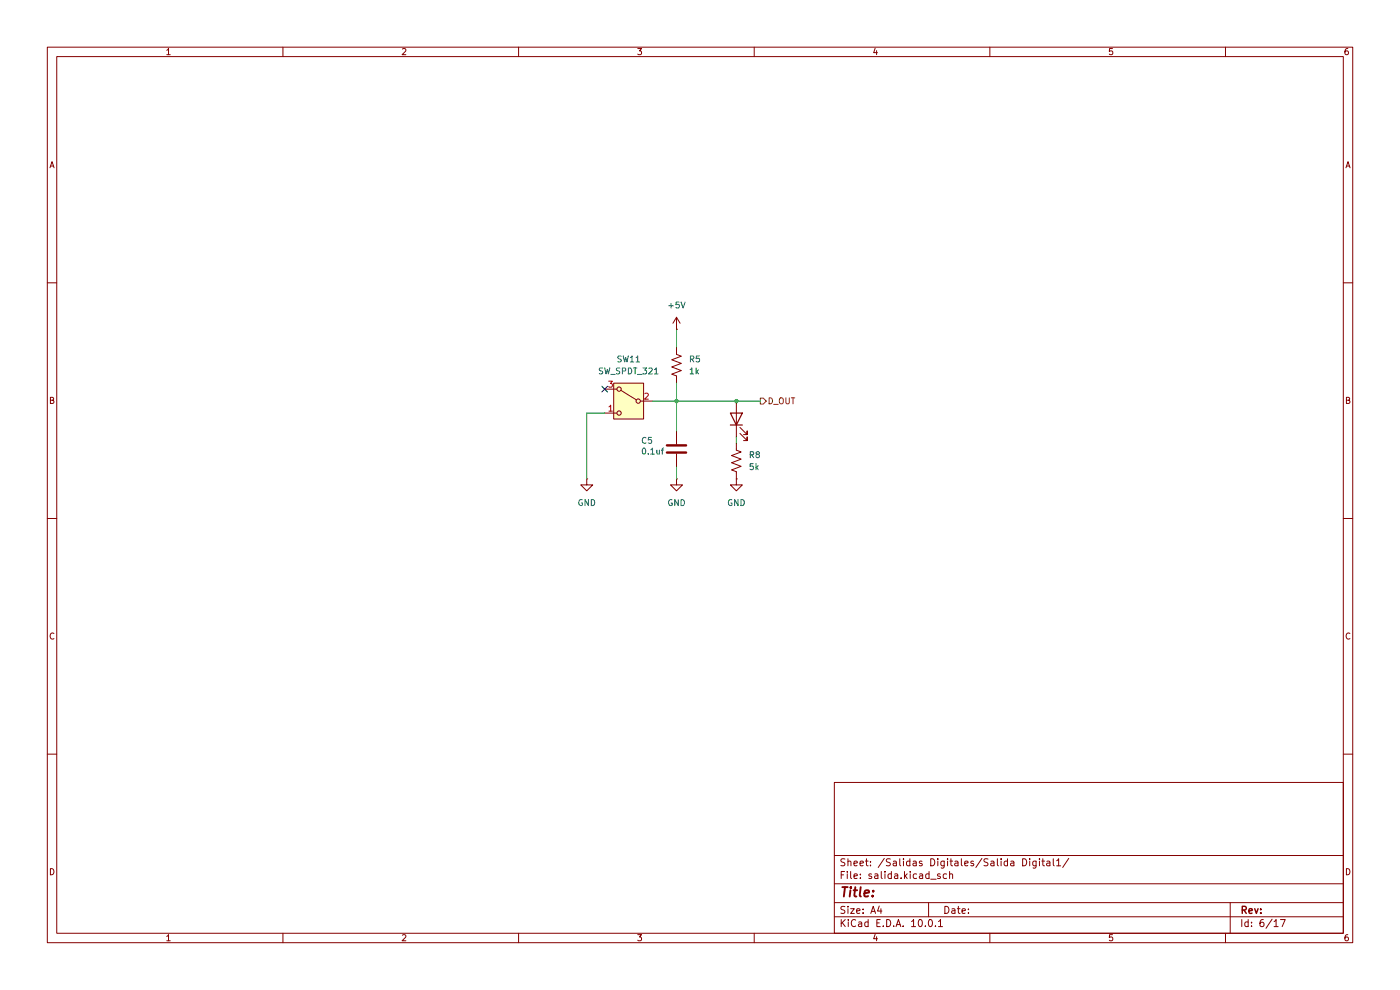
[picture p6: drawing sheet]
(kicad_sch
 (version 20260306)
 (generator "eeschema")
 (generator_version "10.0")
 (paper "A4")
 (lib_symbols
  (symbol "Device:C"
   (pin_numbers (hide yes))
   (pin_names
    (offset 0.254)) (exclude_from_sim no) (in_bom yes) (on_board yes)
   (in_pos_files yes)
   (duplicate_pin_numbers_are_jumpers no)
   (property "Reference" "C" (at 0.635 2.54 0) (show_name no) (do_not_autoplace no) (effects (font (size 1.27 1.27)) (justify left)))
   (property "Value" "C" (at 0.635 -2.54 0) (show_name no) (do_not_autoplace no) (effects (font (size 1.27 1.27)) (justify left)))
   (property "Footprint" "" (at 0.9652 -3.81 0) (show_name no) (do_not_autoplace no) (hide yes) (effects (font (size 1.27 1.27))))
   (property "Datasheet" "" (at 0 0 0) (show_name no) (do_not_autoplace no) (hide yes) (effects (font (size 1.27 1.27))))
   (property "Description" "Unpolarized capacitor" (at 0 0 0) (show_name no) (do_not_autoplace no) (hide yes) (effects (font (size 1.27 1.27))))
   (symbol "C_0_1"
    (polyline (pts (xy -2.032 0.762) (xy 2.032 0.762)) (stroke (width 0.508) (type default)) (fill (type none)))
    (polyline (pts (xy -2.032 -0.762) (xy 2.032 -0.762)) (stroke (width 0.508) (type default)) (fill (type none))))
   (symbol "C_1_1"
    (pin passive line (at 0 3.81 270) (length 2.794) (name "" (effects (font (size 1.27 1.27)))) (number "1" (effects (font (size 1.27 1.27)))))
    (pin passive line (at 0 -3.81 90) (length 2.794) (name "" (effects (font (size 1.27 1.27)))) (number "2" (effects (font (size 1.27 1.27))))))
   (embedded_fonts no))
  (symbol "Device:LED"
   (pin_numbers (hide yes))
   (pin_names
    (offset 1.016) (hide yes)) (exclude_from_sim no) (in_bom yes) (on_board yes)
   (in_pos_files yes)
   (duplicate_pin_numbers_are_jumpers no)
   (property "Reference" "D" (at 0 2.54 0) (show_name no) (do_not_autoplace no) (effects (font (size 1.27 1.27))))
   (property "Value" "LED" (at 0 -2.54 0) (show_name no) (do_not_autoplace no) (effects (font (size 1.27 1.27))))
   (property "Footprint" "" (at 0 0 0) (show_name no) (do_not_autoplace no) (hide yes) (effects (font (size 1.27 1.27))))
   (property "Datasheet" "" (at 0 0 0) (show_name no) (do_not_autoplace no) (hide yes) (effects (font (size 1.27 1.27))))
   (property "Description" "Light emitting diode" (at 0 0 0) (show_name no) (do_not_autoplace no) (hide yes) (effects (font (size 1.27 1.27))))
   (symbol "LED_0_1"
    (polyline (pts (xy -3.048 -0.762) (xy -4.572 -2.286) (xy -3.81 -2.286) (xy -4.572 -2.286) (xy -4.572 -1.524)) (stroke (width 0) (type default)) (fill (type none)))
    (polyline (pts (xy -1.778 -0.762) (xy -3.302 -2.286) (xy -2.54 -2.286) (xy -3.302 -2.286) (xy -3.302 -1.524)) (stroke (width 0) (type default)) (fill (type none)))
    (polyline (pts (xy -1.27 0) (xy 1.27 0)) (stroke (width 0) (type default)) (fill (type none)))
    (polyline (pts (xy -1.27 -1.27) (xy -1.27 1.27)) (stroke (width 0.254) (type default)) (fill (type none)))
    (polyline (pts (xy 1.27 -1.27) (xy 1.27 1.27) (xy -1.27 0) (xy 1.27 -1.27)) (stroke (width 0.254) (type default)) (fill (type none))))
   (symbol "LED_1_1"
    (pin passive line (at -3.81 0 0) (length 2.54) (name "K" (effects (font (size 1.27 1.27)))) (number "1" (effects (font (size 1.27 1.27)))))
    (pin passive line (at 3.81 0 180) (length 2.54) (name "A" (effects (font (size 1.27 1.27)))) (number "2" (effects (font (size 1.27 1.27))))))
   (embedded_fonts no))
  (symbol "Device:R_US"
   (pin_numbers (hide yes))
   (pin_names
    (offset 0)) (exclude_from_sim no) (in_bom yes) (on_board yes)
   (in_pos_files yes)
   (duplicate_pin_numbers_are_jumpers no)
   (property "Reference" "R" (at 2.54 0 90) (show_name no) (do_not_autoplace no) (effects (font (size 1.27 1.27))))
   (property "Value" "R_US" (at -2.54 0 90) (show_name no) (do_not_autoplace no) (effects (font (size 1.27 1.27))))
   (property "Footprint" "" (at 1.016 -0.254 90) (show_name no) (do_not_autoplace no) (hide yes) (effects (font (size 1.27 1.27))))
   (property "Datasheet" "" (at 0 0 0) (show_name no) (do_not_autoplace no) (hide yes) (effects (font (size 1.27 1.27))))
   (property "Description" "Resistor, US symbol" (at 0 0 0) (show_name no) (do_not_autoplace no) (hide yes) (effects (font (size 1.27 1.27))))
   (symbol "R_US_0_1"
    (polyline (pts (xy 0 2.286) (xy 0 2.54)) (stroke (width 0) (type default)) (fill (type none)))
    (polyline (pts (xy 0 2.286) (xy 1.016 1.905) (xy 0 1.524) (xy -1.016 1.143) (xy 0 0.762)) (stroke (width 0) (type default)) (fill (type none)))
    (polyline (pts (xy 0 0.762) (xy 1.016 0.381) (xy 0 0) (xy -1.016 -0.381) (xy 0 -0.762)) (stroke (width 0) (type default)) (fill (type none)))
    (polyline (pts (xy 0 -0.762) (xy 1.016 -1.143) (xy 0 -1.524) (xy -1.016 -1.905) (xy 0 -2.286)) (stroke (width 0) (type default)) (fill (type none)))
    (polyline (pts (xy 0 -2.286) (xy 0 -2.54)) (stroke (width 0) (type default)) (fill (type none))))
   (symbol "R_US_1_1"
    (pin passive line (at 0 3.81 270) (length 1.27) (name "" (effects (font (size 1.27 1.27)))) (number "1" (effects (font (size 1.27 1.27)))))
    (pin passive line (at 0 -3.81 90) (length 1.27) (name "" (effects (font (size 1.27 1.27)))) (number "2" (effects (font (size 1.27 1.27))))))
   (embedded_fonts no))
  (symbol "Switch:SW_SPDT_321"
   (pin_names
    (offset 1) (hide yes)) (exclude_from_sim no) (in_bom yes) (on_board yes)
   (in_pos_files yes)
   (duplicate_pin_numbers_are_jumpers no)
   (property "Reference" "SW" (at 0 5.08 0) (show_name no) (do_not_autoplace no) (effects (font (size 1.27 1.27))))
   (property "Value" "SW_SPDT_321" (at 0 -5.08 0) (show_name no) (do_not_autoplace no) (effects (font (size 1.27 1.27))))
   (property "Footprint" "" (at 0 -10.16 0) (show_name no) (do_not_autoplace no) (hide yes) (effects (font (size 1.27 1.27))))
   (property "Datasheet" "" (at 0 -7.62 0) (show_name no) (do_not_autoplace no) (hide yes) (effects (font (size 1.27 1.27))))
   (property "Description" "Switch, single pole double throw" (at 0 0 0) (show_name no) (do_not_autoplace no) (hide yes) (effects (font (size 1.27 1.27))))
   (symbol "SW_SPDT_321_0_1"
    (circle (center -2.032 0) (radius 0.4572) (stroke (width 0) (type default)) (fill (type none)))
    (polyline (pts (xy -1.651 0.254) (xy 1.651 2.286)) (stroke (width 0) (type default)) (fill (type none)))
    (circle (center 2.032 2.54) (radius 0.4572) (stroke (width 0) (type default)) (fill (type none)))
    (circle (center 2.032 -2.54) (radius 0.4572) (stroke (width 0) (type default)) (fill (type none))))
   (symbol "SW_SPDT_321_1_1"
    (rectangle (start -3.175 3.81) (end 3.175 -3.81) (stroke (width 0) (type default)) (fill (type background)))
    (pin passive line (at 5.08 -2.54 180) (length 2.54) (name "C" (effects (font (size 1.27 1.27)))) (number "1" (effects (font (size 1.27 1.27)))))
    (pin passive line (at -5.08 0 0) (length 2.54) (name "B" (effects (font (size 1.27 1.27)))) (number "2" (effects (font (size 1.27 1.27)))))
    (pin passive line (at 5.08 2.54 180) (length 2.54) (name "A" (effects (font (size 1.27 1.27)))) (number "3" (effects (font (size 1.27 1.27))))))
   (embedded_fonts no))
  (symbol "power:+5V"
   (power global)
   (pin_numbers (hide yes))
   (pin_names
    (offset 0) (hide yes)) (exclude_from_sim no) (in_bom yes) (on_board yes)
   (in_pos_files yes)
   (duplicate_pin_numbers_are_jumpers no)
   (property "Reference" "#PWR" (at 0 -3.81 0) (show_name no) (do_not_autoplace no) (hide yes) (effects (font (size 1.27 1.27))))
   (property "Value" "+5V" (at 0 3.556 0) (show_name no) (do_not_autoplace no) (effects (font (size 1.27 1.27))))
   (property "Footprint" "" (at 0 0 0) (show_name no) (do_not_autoplace no) (hide yes) (effects (font (size 1.27 1.27))))
   (property "Datasheet" "" (at 0 0 0) (show_name no) (do_not_autoplace no) (hide yes) (effects (font (size 1.27 1.27))))
   (property "Description" "Power symbol creates a global label with name \"+5V\"" (at 0 0 0) (show_name no) (do_not_autoplace no) (hide yes) (effects (font (size 1.27 1.27))))
   (symbol "+5V_0_1"
    (polyline (pts (xy -0.762 1.27) (xy 0 2.54)) (stroke (width 0) (type default)) (fill (type none)))
    (polyline (pts (xy 0 2.54) (xy 0.762 1.27)) (stroke (width 0) (type default)) (fill (type none)))
    (polyline (pts (xy 0 0) (xy 0 2.54)) (stroke (width 0) (type default)) (fill (type none))))
   (symbol "+5V_1_1"
    (pin power_in line (at 0 0 90) (length 0) (name "" (effects (font (size 1.27 1.27)))) (number "1" (effects (font (size 1.27 1.27))))))
   (embedded_fonts no))
  (symbol "power:GND"
   (power global)
   (pin_numbers (hide yes))
   (pin_names
    (offset 0) (hide yes)) (exclude_from_sim no) (in_bom yes) (on_board yes)
   (in_pos_files yes)
   (duplicate_pin_numbers_are_jumpers no)
   (property "Reference" "#PWR" (at 0 -6.35 0) (show_name no) (do_not_autoplace no) (hide yes) (effects (font (size 1.27 1.27))))
   (property "Value" "GND" (at 0 -3.81 0) (show_name no) (do_not_autoplace no) (effects (font (size 1.27 1.27))))
   (property "Footprint" "" (at 0 0 0) (show_name no) (do_not_autoplace no) (hide yes) (effects (font (size 1.27 1.27))))
   (property "Datasheet" "" (at 0 0 0) (show_name no) (do_not_autoplace no) (hide yes) (effects (font (size 1.27 1.27))))
   (property "Description" "Power symbol creates a global label with name \"GND\" , ground" (at 0 0 0) (show_name no) (do_not_autoplace no) (hide yes) (effects (font (size 1.27 1.27))))
   (symbol "GND_0_1"
    (polyline (pts (xy 0 0) (xy 0 -1.27) (xy 1.27 -1.27) (xy 0 -2.54) (xy -1.27 -1.27) (xy 0 -1.27)) (stroke (width 0) (type default)) (fill (type none))))
   (symbol "GND_1_1"
    (pin power_in line (at 0 0 270) (length 0) (name "" (effects (font (size 1.27 1.27)))) (number "1" (effects (font (size 1.27 1.27))))))
   (embedded_fonts no)))
 (junction
  (at 156.21 85.09)
  (diameter 0)
  (color 0 0 0 0))
 (junction
  (at 143.51 85.09)
  (diameter 0)
  (color 0 0 0 0))
 (no_connect
  (at 128.27 82.55))
 (wire
  (pts (xy 156.21 92.71) (xy 156.21 93.98))
  (stroke (width 0) (type default)))
 (wire
  (pts (xy 143.51 99.06) (xy 143.51 101.6))
  (stroke (width 0) (type default)))
 (wire
  (pts (xy 156.21 85.09) (xy 161.29 85.09))
  (stroke (width 0) (type default)))
 (wire
  (pts (xy 124.46 87.63) (xy 124.46 101.6))
  (stroke (width 0) (type default)))
 (wire
  (pts (xy 138.43 85.09) (xy 143.51 85.09))
  (stroke (width 0) (type default)))
 (wire
  (pts (xy 143.51 81.28) (xy 143.51 85.09))
  (stroke (width 0) (type default)))
 (wire
  (pts (xy 143.51 85.09) (xy 156.21 85.09))
  (stroke (width 0) (type default)))
 (wire
  (pts (xy 124.46 87.63) (xy 128.27 87.63))
  (stroke (width 0) (type default)))
 (wire
  (pts (xy 143.51 69.85) (xy 143.51 73.66))
  (stroke (width 0) (type default)))
 (wire
  (pts (xy 143.51 85.09) (xy 143.51 91.44))
  (stroke (width 0) (type default)))
 (hierarchical_label "D_OUT"
  (shape output)
  (at 161.29 85.09 0)
  (effects (font (size 1.27 1.27)) (justify left)))
 (symbol
  (lib_id "power:GND")
  (at 143.51 101.6 0)
  (unit 1)
  (body_style 1)
  (exclude_from_sim no)
  (in_bom yes)
  (on_board yes)
  (in_pos_files yes)
  (dnp no)
  (fields_autoplaced yes)
  (property "Reference" "#PWR017" (at 143.51 107.95 0) (hide yes) (show_name no) (do_not_autoplace no) (effects (font (size 1.27 1.27))))
  (property "Value" "GND" (at 143.51 106.68 0) (show_name no) (do_not_autoplace no) (effects (font (size 1.27 1.27))))
  (property "Footprint" "" (at 143.51 101.6 0) (hide yes) (show_name no) (do_not_autoplace no) (effects (font (size 1.27 1.27))))
  (property "Datasheet" "" (at 143.51 101.6 0) (hide yes) (show_name no) (do_not_autoplace no) (effects (font (size 1.27 1.27))))
  (property "Description" "Power symbol creates a global label with name \"GND\" , ground" (at 143.51 101.6 0) (hide yes) (show_name no) (do_not_autoplace no) (effects (font (size 1.27 1.27))))
  (pin "1")
  (instances (project "MiniLab" (path "" (reference "#PWR021") (unit 1)) (path "" (reference "#PWR047") (unit 1)) (path "" (reference "#PWR025") (unit 1)) (path "" (reference "#PWR013") (unit 1)) (path "" (reference "#PWR041") (unit 1)) (path "" (reference "#PWR017") (unit 1)))))
 (symbol
  (lib_id "Device:R_US")
  (at 143.51 77.47 0)
  (unit 1)
  (body_style 1)
  (exclude_from_sim no)
  (in_bom yes)
  (on_board yes)
  (in_pos_files yes)
  (dnp no)
  (fields_autoplaced yes)
  (property "Reference" "R5" (at 146.05 76.1999 0) (show_name no) (do_not_autoplace no) (effects (font (size 1.27 1.27)) (justify left)))
  (property "Value" "1k" (at 146.05 78.7399 0) (show_name no) (do_not_autoplace no) (effects (font (size 1.27 1.27)) (justify left)))
  (property "Footprint" "Resistor_THT:R_Axial_DIN0207_L6.3mm_D2.5mm_P10.16mm_Horizontal" (at 144.526 77.724 90) (hide yes) (show_name no) (do_not_autoplace no) (effects (font (size 1.27 1.27))))
  (property "Datasheet" "" (at 143.51 77.47 0) (hide yes) (show_name no) (do_not_autoplace no) (effects (font (size 1.27 1.27))))
  (property "Description" "Resistor, US symbol" (at 143.51 77.47 0) (hide yes) (show_name no) (do_not_autoplace no) (effects (font (size 1.27 1.27))))
  (pin "1")
  (pin "2")
  (instances (project "MiniLab" (path "" (reference "R6") (unit 1)) (path "" (reference "R26") (unit 1)) (path "" (reference "R22") (unit 1)) (path "" (reference "R3") (unit 1)) (path "" (reference "R24") (unit 1)) (path "" (reference "R5") (unit 1)))))
 (symbol
  (lib_id "Device:R_US")
  (at 156.21 97.79 0)
  (unit 1)
  (body_style 1)
  (exclude_from_sim no)
  (in_bom yes)
  (on_board yes)
  (in_pos_files yes)
  (dnp no)
  (fields_autoplaced yes)
  (property "Reference" "R8" (at 158.75 96.5199 0) (show_name no) (do_not_autoplace no) (effects (font (size 1.27 1.27)) (justify left)))
  (property "Value" "5k" (at 158.75 99.0599 0) (show_name no) (do_not_autoplace no) (effects (font (size 1.27 1.27)) (justify left)))
  (property "Footprint" "Resistor_THT:R_Axial_DIN0207_L6.3mm_D2.5mm_P10.16mm_Horizontal" (at 157.226 98.044 90) (hide yes) (show_name no) (do_not_autoplace no) (effects (font (size 1.27 1.27))))
  (property "Datasheet" "" (at 156.21 97.79 0) (hide yes) (show_name no) (do_not_autoplace no) (effects (font (size 1.27 1.27))))
  (property "Description" "Resistor, US symbol" (at 156.21 97.79 0) (hide yes) (show_name no) (do_not_autoplace no) (effects (font (size 1.27 1.27))))
  (pin "2")
  (pin "1")
  (instances (project "MiniLab" (path "" (reference "R9") (unit 1)) (path "" (reference "R27") (unit 1)) (path "" (reference "R23") (unit 1)) (path "" (reference "R7") (unit 1)) (path "" (reference "R25") (unit 1)) (path "" (reference "R8") (unit 1)))))
 (symbol
  (lib_id "Device:LED")
  (at 156.21 88.9 90)
  (unit 1)
  (body_style 1)
  (exclude_from_sim no)
  (in_bom yes)
  (on_board yes)
  (in_pos_files yes)
  (dnp no)
  (fields_autoplaced yes)
  (property "Reference" "D13" (at 160.02 89.2174 90) (hide yes) (show_name no) (do_not_autoplace no) (effects (font (size 1.27 1.27)) (justify right)))
  (property "Value" "LED" (at 160.02 91.7574 90) (hide yes) (show_name no) (do_not_autoplace no) (effects (font (size 1.27 1.27)) (justify right)))
  (property "Footprint" "LED_THT:LED_D5.0mm" (at 156.21 88.9 0) (hide yes) (show_name no) (do_not_autoplace no) (effects (font (size 1.27 1.27))))
  (property "Datasheet" "" (at 156.21 88.9 0) (hide yes) (show_name no) (do_not_autoplace no) (effects (font (size 1.27 1.27))))
  (property "Description" "Light emitting diode" (at 156.21 88.9 0) (hide yes) (show_name no) (do_not_autoplace no) (effects (font (size 1.27 1.27))))
  (pin "1")
  (pin "2")
  (instances (project "MiniLab" (path "" (reference "D14") (unit 1)) (path "" (reference "D17") (unit 1)) (path "" (reference "D15") (unit 1)) (path "" (reference "D12") (unit 1)) (path "" (reference "D16") (unit 1)) (path "" (reference "D13") (unit 1)))))
 (symbol
  (lib_id "power:+5V")
  (at 143.51 69.85 0)
  (unit 1)
  (body_style 1)
  (exclude_from_sim no)
  (in_bom yes)
  (on_board yes)
  (in_pos_files yes)
  (dnp no)
  (fields_autoplaced yes)
  (property "Reference" "#PWR016" (at 143.51 73.66 0) (hide yes) (show_name no) (do_not_autoplace no) (effects (font (size 1.27 1.27))))
  (property "Value" "+5V" (at 143.51 64.77 0) (show_name no) (do_not_autoplace no) (effects (font (size 1.27 1.27))))
  (property "Footprint" "" (at 143.51 69.85 0) (hide yes) (show_name no) (do_not_autoplace no) (effects (font (size 1.27 1.27))))
  (property "Datasheet" "" (at 143.51 69.85 0) (hide yes) (show_name no) (do_not_autoplace no) (effects (font (size 1.27 1.27))))
  (property "Description" "Power symbol creates a global label with name \"+5V\"" (at 143.51 69.85 0) (hide yes) (show_name no) (do_not_autoplace no) (effects (font (size 1.27 1.27))))
  (pin "1")
  (instances (project "MiniLab" (path "" (reference "#PWR020") (unit 1)) (path "" (reference "#PWR046") (unit 1)) (path "" (reference "#PWR024") (unit 1)) (path "" (reference "#PWR011") (unit 1)) (path "" (reference "#PWR028") (unit 1)) (path "" (reference "#PWR016") (unit 1)))))
 (symbol
  (lib_id "power:GND")
  (at 124.46 101.6 0)
  (unit 1)
  (body_style 1)
  (exclude_from_sim no)
  (in_bom yes)
  (on_board yes)
  (in_pos_files yes)
  (dnp no)
  (fields_autoplaced yes)
  (property "Reference" "#PWR015" (at 124.46 107.95 0) (hide yes) (show_name no) (do_not_autoplace no) (effects (font (size 1.27 1.27))))
  (property "Value" "GND" (at 124.46 106.68 0) (show_name no) (do_not_autoplace no) (effects (font (size 1.27 1.27))))
  (property "Footprint" "" (at 124.46 101.6 0) (hide yes) (show_name no) (do_not_autoplace no) (effects (font (size 1.27 1.27))))
  (property "Datasheet" "" (at 124.46 101.6 0) (hide yes) (show_name no) (do_not_autoplace no) (effects (font (size 1.27 1.27))))
  (property "Description" "Power symbol creates a global label with name \"GND\" , ground" (at 124.46 101.6 0) (hide yes) (show_name no) (do_not_autoplace no) (effects (font (size 1.27 1.27))))
  (pin "1")
  (instances (project "MiniLab" (path "" (reference "#PWR019") (unit 1)) (path "" (reference "#PWR045") (unit 1)) (path "" (reference "#PWR023") (unit 1)) (path "" (reference "#PWR014") (unit 1)) (path "" (reference "#PWR027") (unit 1)) (path "" (reference "#PWR015") (unit 1)))))
 (symbol
  (lib_id "Device:C")
  (at 143.51 95.25 0)
  (unit 1)
  (body_style 1)
  (exclude_from_sim no)
  (in_bom yes)
  (on_board yes)
  (in_pos_files yes)
  (dnp no)
  (property "Reference" "C5" (at 135.89 93.472 0) (show_name no) (do_not_autoplace no) (effects (font (size 1.27 1.27)) (justify left)))
  (property "Value" "0.1uf" (at 135.89 95.758 0) (show_name no) (do_not_autoplace no) (effects (font (size 1.27 1.27)) (justify left)))
  (property "Footprint" "Capacitor_THT:C_Disc_D6.0mm_W4.4mm_P5.00mm" (at 144.4752 99.06 0) (hide yes) (show_name no) (do_not_autoplace no) (effects (font (size 1.27 1.27))))
  (property "Datasheet" "" (at 143.51 95.25 0) (hide yes) (show_name no) (do_not_autoplace no) (effects (font (size 1.27 1.27))))
  (property "Description" "Unpolarized capacitor" (at 143.51 95.25 0) (hide yes) (show_name no) (do_not_autoplace no) (effects (font (size 1.27 1.27))))
  (pin "2")
  (pin "1")
  (instances (project "MiniLab" (path "" (reference "C6") (unit 1)) (path "" (reference "C9") (unit 1)) (path "" (reference "C7") (unit 1)) (path "" (reference "C4") (unit 1)) (path "" (reference "C8") (unit 1)) (path "" (reference "C5") (unit 1)))))
 (symbol
  (lib_id "power:GND")
  (at 156.21 101.6 0)
  (unit 1)
  (body_style 1)
  (exclude_from_sim no)
  (in_bom yes)
  (on_board yes)
  (in_pos_files yes)
  (dnp no)
  (fields_autoplaced yes)
  (property "Reference" "#PWR018" (at 156.21 107.95 0) (hide yes) (show_name no) (do_not_autoplace no) (effects (font (size 1.27 1.27))))
  (property "Value" "GND" (at 156.21 106.68 0) (show_name no) (do_not_autoplace no) (effects (font (size 1.27 1.27))))
  (property "Footprint" "" (at 156.21 101.6 0) (hide yes) (show_name no) (do_not_autoplace no) (effects (font (size 1.27 1.27))))
  (property "Datasheet" "" (at 156.21 101.6 0) (hide yes) (show_name no) (do_not_autoplace no) (effects (font (size 1.27 1.27))))
  (property "Description" "Power symbol creates a global label with name \"GND\" , ground" (at 156.21 101.6 0) (hide yes) (show_name no) (do_not_autoplace no) (effects (font (size 1.27 1.27))))
  (pin "1")
  (instances (project "MiniLab" (path "" (reference "#PWR022") (unit 1)) (path "" (reference "#PWR048") (unit 1)) (path "" (reference "#PWR026") (unit 1)) (path "" (reference "#PWR012") (unit 1)) (path "" (reference "#PWR044") (unit 1)) (path "" (reference "#PWR018") (unit 1)))))
 (symbol
  (lib_id "Switch:SW_SPDT_321")
  (at 133.35 85.09 0)
  (mirror y)
  (unit 1)
  (body_style 1)
  (exclude_from_sim no)
  (in_bom yes)
  (on_board yes)
  (in_pos_files yes)
  (dnp no)
  (property "Reference" "SW11" (at 133.35 76.2 0) (show_name no) (do_not_autoplace no) (effects (font (size 1.27 1.27))))
  (property "Value" "SW_SPDT_321" (at 133.35 78.74 0) (show_name no) (do_not_autoplace no) (effects (font (size 1.27 1.27))))
  (property "Footprint" "" (at 133.35 95.25 0) (hide yes) (show_name no) (do_not_autoplace no) (effects (font (size 1.27 1.27))))
  (property "Datasheet" "" (at 133.35 92.71 0) (hide yes) (show_name no) (do_not_autoplace no) (effects (font (size 1.27 1.27))))
  (property "Description" "Switch, single pole double throw" (at 133.35 85.09 0) (hide yes) (show_name no) (do_not_autoplace no) (effects (font (size 1.27 1.27))))
  (pin "3")
  (pin "2")
  (pin "1")
  (instances (project "MiniLab" (path "" (reference "SW12") (unit 1)) (path "" (reference "SW15") (unit 1)) (path "" (reference "SW13") (unit 1)) (path "" (reference "SW10") (unit 1)) (path "" (reference "SW14") (unit 1)) (path "" (reference "SW11") (unit 1))))))
